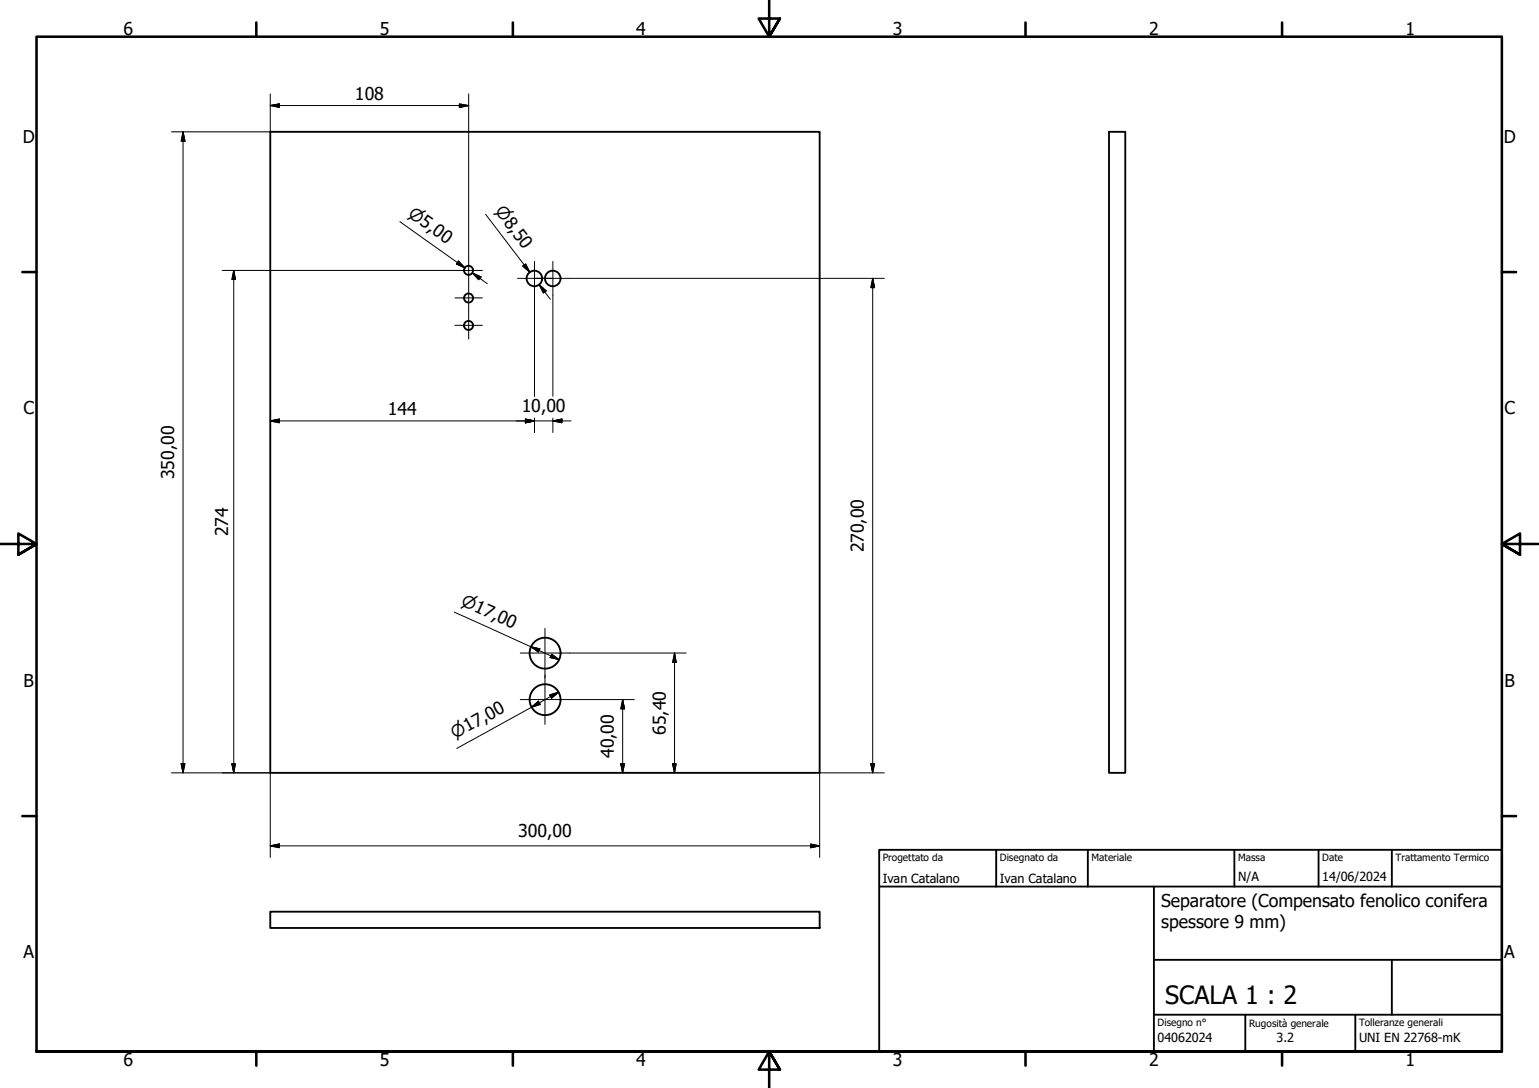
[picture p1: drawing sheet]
<svg xmlns="http://www.w3.org/2000/svg" width="420mm" height="297mm" viewBox="0 0 420 297" stroke-linecap="round" stroke-linejoin="round" font-family="sans-serif">
<!-- layer: Visible (ISO) -->
<g fill="none" stroke="#000" stroke-width=".51">
<path d="M73.8 36h150v175h-150zM302.8 36h4.4v175h-4.4zM73.8 248.9h150v4.5h-150z"/>
<circle cx="127.9" cy="73.8" r="1.24"/>
<circle cx="145.9" cy="76" r="2.13"/>
<circle cx="150.9" cy="76" r="2.13"/>
<circle cx="127.9" cy="88.9" r="1.24"/>
<circle cx="127.9" cy="81.4" r="1.24"/>
<circle cx="148.8" cy="178.3" r="4.2"/>
<circle cx="148.8" cy="191" r="4.2"/>
</g>
<!-- layer: Border (ISO) -->
<g fill="none" stroke="#000" stroke-width=".7">
<path d="M70 6.1v3.9M140 6.1v3.9M210 0v10l-2.9-4.9h5.8l-2.9 4.9 2.9-4.9M280 6.1v3.9M350 6.1v3.9M6.1 74.3h3.9M410 74.3h3.9M0 148.5h10l-5-2.8v5.7l5-2.9-5 2.9M420 148.5h-10l5-2.8v5.7l-5-2.9 5 2.9M6.1 222.8h3.9M410 222.8h3.9M10 287.1v-277.1h400v277.1h-400h400"/>
<path d="M70 287.1v3.8M140 287.1v3.8M212.9 292l-2.9-4.9 2.9 4.9h-5.8l2.9-4.9v9.9M280 287.1v3.8M350 287.1v3.8"/>
</g>
<!-- layer: Title (ISO) -->
<g fill="none" stroke="#000" stroke-width=".51">
<path d="M240 232h170v55.1h-170zM272 232v10M297 232v10M337 232v10M360 232v10M380 232v10M240 242h170M315 242v45.1M315 262.1h95M315 277h95M340 277v10.1M370 277v10.1"/>
<path d="M380 262.1v14.9"/>
</g>
<!-- layer: Dimension (ISO) -->
<g fill="none" stroke="#000" stroke-width=".27">
<path d="M50 36l.5 2.5h-1zM50 36v175M73.8 28.8l2.5-.4v.9zM73.8 25.6v10.4h-27M73.8 28.8h54.2M125.4 28.4l2.6 .4-2.6 .5zM128 25.6v44.5M132.6 58.5l12.1 15.8-1.6-2M60.6 73.8h63.6M63.8 73.8l.5 2.5h-1zM63.8 73.8v137.2M109.2 60.5l17.7 12.6-2-1.4"/>
<path d="M125.2 71.2l1.7 1.9-2.3-1zM129 74.5l2.3 1.1-.6 .8zM129 74.5l4 3M142.7 72.6l.8-.5 1.2 2.2zM147.2 77.7l1.9 1.7-.8 .6zM147.2 77.7l3 4M155.5 76h85.9M238.3 76l.5 2.5h-1.1zM238.3 76v135M145.9 80.6v27.6M150.9 80.6v27.6M73.8 114.9l2.5-.5v1z"/>
<path d="M73.8 114.9h82.1M143.4 114.4l2.5 .5-2.5 .5zM145.9 114.2v3.9M150.9 114.9l2.5-.5v1zM150.9 114.2v3.9M124 167.1l28.7 13M144.9 176.6l2.5 .6-.4 .8zM150.6 178.6l2.1 1.5-2.5-.6zM155.5 178.3h31.8M184.1 178.3l.5 2.5h-1zM184.1 178.3v32.7M145.1 193.1l1.9-1.7 .5 .9z"/>
<path d="M150.1 189.7l2.4-.7-1.9 1.6zM152.5 189l-27.8 15.3M155.5 191h17.7M170 191l.5 2.5h-1zM170 191v20M46.8 211h27v23.1M49.5 208.5h1l-.5 2.5zM63.3 208.5h1l-.5 2.5zM169.5 208.5h1l-.5 2.5zM183.6 208.5h1l-.5 2.5zM237.7 208.5h1.1l-.5 2.5zM241.4 211h-17.6v23.1"/>
<path d="M73.8 230.9l2.5-.5v1zM73.8 230.9h150M221.3 230.4l2.5 .5-2.5 .5z"/>
</g>
<g fill="#000" stroke="#000" stroke-width=".27">
<path d="M50 36l.5 2.5zM50 36l.5 2.5h-1zM73.8 28.8l2.5-.4zM73.8 28.8l2.5-.4v.9zM125.4 29.3l2.6-.5zM125.4 28.4l2.6 .4-2.6 .5zM63.8 73.8l.5 2.5zM63.8 73.8l.5 2.5h-1zM124.6 72.1l2.3 1zM125.2 71.2l1.7 1.9-2.3-1zM129 74.5l2.3 1.1zM129 74.5l2.3 1.1-.6 .8z"/>
<path d="M142.7 72.6l2 1.7zM142.7 72.6l.8-.5 1.2 2.2zM147.2 77.7l1.9 1.7zM147.2 77.7l1.9 1.7-.8 .6zM238.3 76l.5 2.5zM238.3 76l.5 2.5h-1.1zM73.8 114.9l2.5-.5zM73.8 114.9l2.5-.5v1zM143.4 115.4l2.5-.5zM143.4 114.4l2.5 .5-2.5 .5zM150.9 114.9l2.5-.5zM150.9 114.9l2.5-.5v1z"/>
<path d="M144.9 176.6l2.5 .6zM144.9 176.6l2.5 .6-.4 .8zM150.2 179.5l2.5 .6zM150.6 178.6l2.1 1.5-2.5-.6zM145.1 193.1l1.9-1.7zM145.1 193.1l1.9-1.7 .5 .9zM150.6 190.6l1.9-1.6zM150.1 189.7l2.4-.7-1.9 1.6zM170 191l.5 2.5zM170 191l.5 2.5h-1zM184.1 178.3l.5 2.5zM184.1 178.3l.5 2.5h-1z"/>
<path d="M49.5 208.5l.5 2.5zM49.5 208.5h1l-.5 2.5zM63.3 208.5l.5 2.5zM63.3 208.5h1l-.5 2.5zM169.5 208.5l.5 2.5zM169.5 208.5h1l-.5 2.5zM183.6 208.5l.5 2.5zM183.6 208.5h1l-.5 2.5zM237.7 208.5l.6 2.5zM237.7 208.5h1.1l-.5 2.5zM73.8 230.9l2.5-.5zM73.8 230.9l2.5-.5v1z"/>
<path d="M221.3 231.4l2.5-.5zM221.3 230.4l2.5 .5-2.5 .5z"/>
</g>
<!-- layer: Center Mark (ISO) -->
<path d="M124.2 73.8h7.5M128 70.1v22.5M141.3 76h9.3M145.9 71.4v9.2M146.3 76h9.2M150.9 71.4v9.2M124.2 88.8h7.5M124.2 81.3h7.5M142 178.3h13.5M148.8 171.6v13.5M142 191h13.5M148.8 184.3v13.5" fill="none" stroke="#000" stroke-width=".27"/>
<text font-size="6.9" x="318.1" y="274.1">SCALA 1 : 2</text>
<g font-size="4.8">
<text x="33.7" y="9.6">6</text>
<text x="103.7" y="9.6">5</text>
<text x="173.7" y="9.6">4</text>
<text x="243.7" y="9.6">3</text>
<text x="313.7" y="9.6">2</text>
<text x="383.7" y="9.6">1</text>
<text x="96.9" y="27.2">108</text>
<text x="6.2" y="38.9">D</text>
<text x="410.5" y="38.9">D</text>
<text x="6.4" y="113.1">C</text>
<text x="105.9" y="113.4">144</text>
<text x="142.4" y="112.5">10,00</text>
<text x="410.7" y="113.1">C</text>
<text x="47.6" y="130.8" transform="rotate(-90 47.6 130.8)">350,00</text>
<text x="62.3" y="146.4" transform="rotate(-90 62.3 146.4)">274</text>
<text x="235.8" y="150.8" transform="rotate(-90 235.8 150.8)">270,00</text>
<text x="6.4" y="187.4">B</text>
<text x="410.7" y="187.4">B</text>
<text x="181.7" y="200.6" transform="rotate(-90 181.7 200.6)">65,40</text>
<text x="167.6" y="206.9" transform="rotate(-90 167.6 206.9)">40,00</text>
<text x="141.5" y="228.5">300,00</text>
<text x="317" y="247.7">Separatore (Compensato fenolico conifera</text>
<text x="317" y="253.5">spessore 9 mm)</text>
<text x="6.4" y="261.7">A</text>
<text x="410.7" y="261.7">A</text>
<text x="33.7" y="290.9">6</text>
<text x="103.7" y="290.9">5</text>
<text x="173.7" y="290.9">4</text>
<text x="243.7" y="290.9">3</text>
<text x="313.7" y="290.9">2</text>
<text x="383.7" y="290.9">1</text>
</g>
<g font-size="4.6">
<text x="111.2" y="59" transform="rotate(35 111.2 59)">⌀5,00</text>
<text x="135" y="57.7" transform="rotate(53 135 57.7)">⌀8,50</text>
<text x="125.7" y="165.3" transform="rotate(24 125.7 165.3)">⌀17,00</text>
<text x="124.2" y="201.9" transform="rotate(-29 124.2 201.9)">⌀17,00</text>
</g>
<g font-size="3.4">
<text x="241" y="241">Ivan Catalano</text>
<text x="273" y="241">Ivan Catalano</text>
<text x="338" y="240.5">N/A</text>
<text x="361" y="240.5">14/06/2024</text>
<text x="316" y="284.6">04062024</text>
<text x="348.5" y="284.6">3.2</text>
<text x="371" y="284.6">UNI EN 22768-mK</text>
</g>
<g font-size="2.7">
<text x="241" y="235.1">Progettato da</text>
<text x="273" y="235.1">Disegnato da</text>
<text x="298" y="235.1">Materiale</text>
<text x="338" y="235.1">Massa</text>
<text x="361" y="235.1">Date</text>
<text x="381" y="235.1">Trattamento Termico</text>
<text x="316" y="280.1">Disegno n°</text>
<text x="341" y="280.3">Rugosità generale</text>
<text x="371" y="280.1">Tolleranze generali</text>
</g>
</svg>
